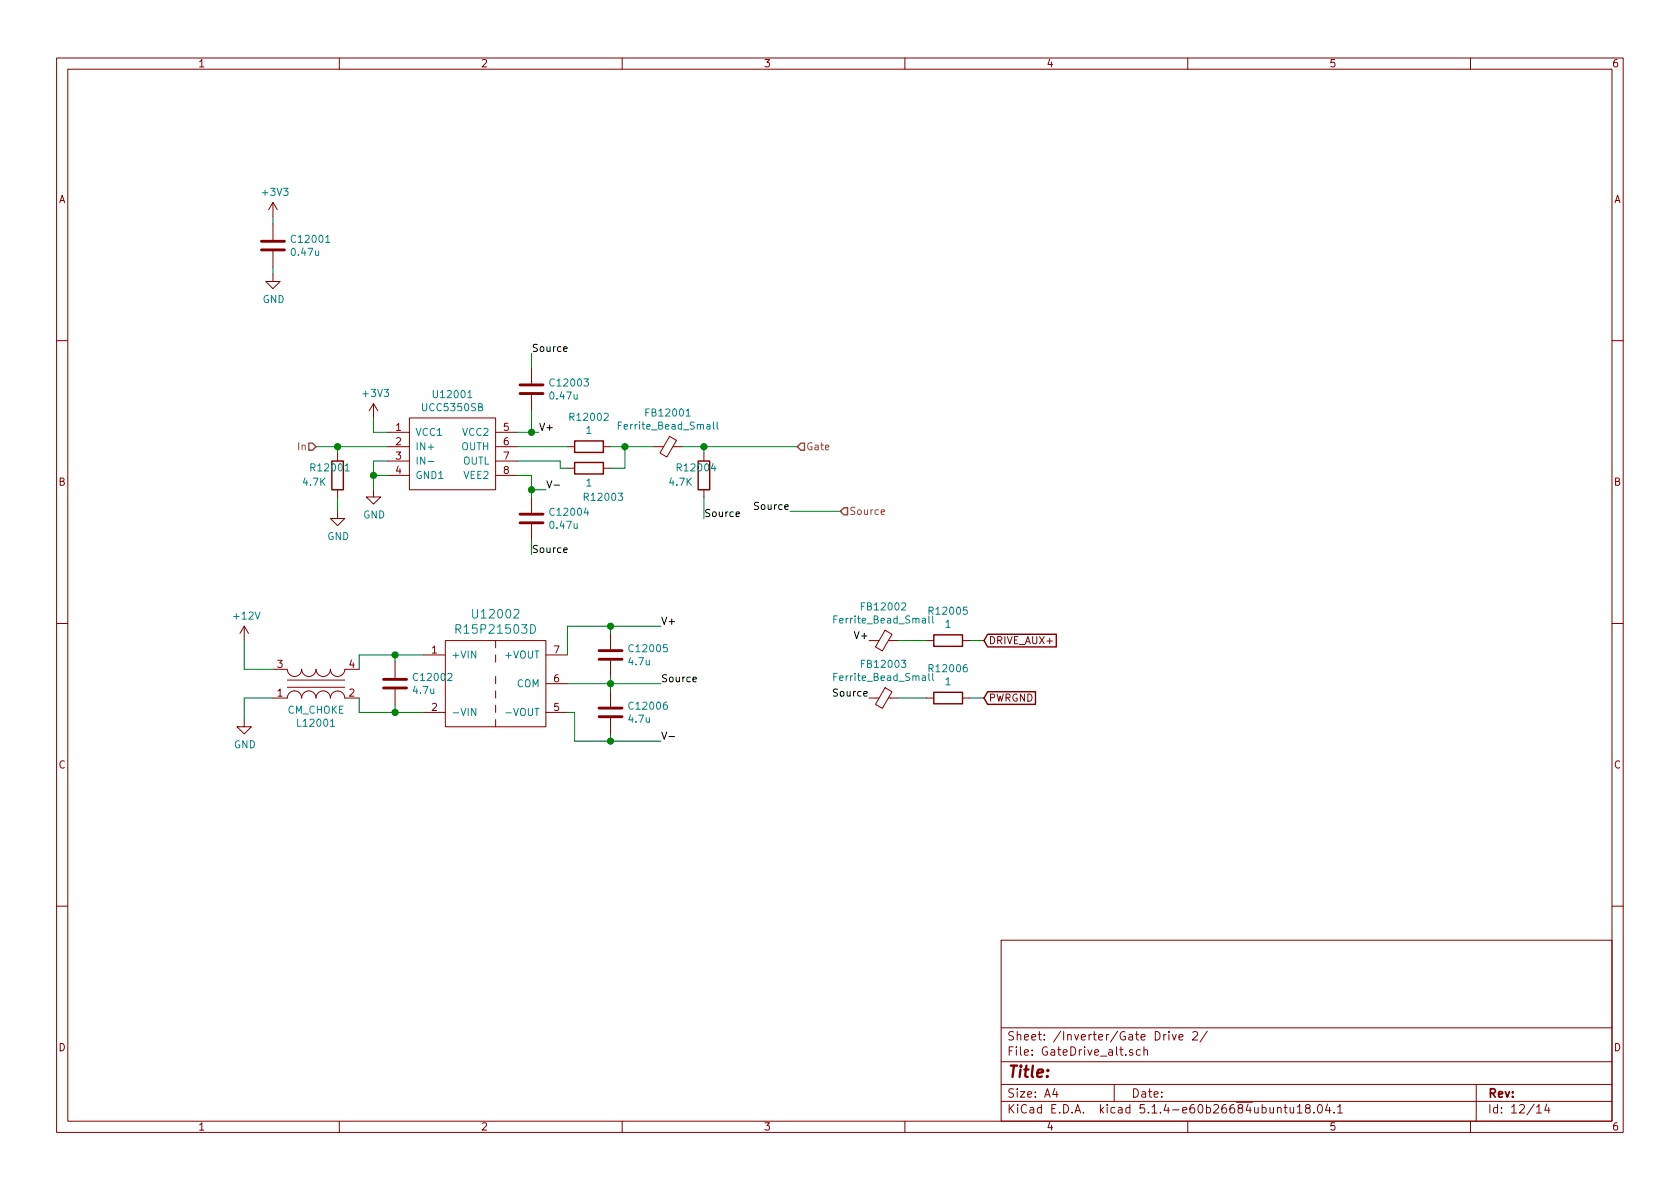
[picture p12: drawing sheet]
EESchema Schematic File Version 4
LIBS:integrated-cache
EELAYER 30 0
EELAYER END
$Descr A4 11693 8268
encoding utf-8
Sheet 12 14
Title ""
Date ""
Rev ""
Comp ""
Comment1 ""
Comment2 ""
Comment3 ""
Comment4 ""
$EndDescr
$Comp
L wbraun_ic_lib:R15P21503D U?
U 1 1
P 3450 4750
AR Path="/5D68A538/5D6308ED" Ref="U?"  Part="1" 
AR Path="/5D68A538/5D62FC9C/5D6308ED" Ref="U11002"  Part="1" 
AR Path="/5D68A538/5D640666/5D6308ED" Ref="U12002"  Part="1" 
AR Path="/5D68A538/5D640674/5D6308ED" Ref="U13002"  Part="1" 
AR Path="/5D68A538/5D640682/5D6308ED" Ref="U14002"  Part="1" 
F 0 "U12002" H 3450 5237 60  0000 C CNN
F 1 "R15P21503D" H 3450 5131 60  0000 C CNN
F 2 "wbraun_smd:SIP7-5" H 3450 4850 60  0001 C CNN
F 3 "" H 3450 4850 60  0001 C CNN
	1    3450 4750
	1    0    0    -1  
$EndComp
$Comp
L wbraun_ic_lib:UCC5350SB U?
U 1 1
P 3150 3150
AR Path="/5D68A538/5D6308F4" Ref="U?"  Part="1" 
AR Path="/5D68A538/5D62FC9C/5D6308F4" Ref="U11001"  Part="1" 
AR Path="/5D68A538/5D640666/5D6308F4" Ref="U12001"  Part="1" 
AR Path="/5D68A538/5D640674/5D6308F4" Ref="U13001"  Part="1" 
AR Path="/5D68A538/5D640682/5D6308F4" Ref="U14001"  Part="1" 
F 0 "U12001" H 3150 3565 50  0000 C CNN
F 1 "UCC5350SB" H 3150 3474 50  0000 C CNN
F 2 "Package_SO:SOIC-8_3.9x4.9mm_P1.27mm" H 2800 3200 50  0001 C CNN
F 3 "" H 2800 3200 50  0001 C CNN
	1    3150 3150
	1    0    0    -1  
$EndComp
$Comp
L Device:C C?
U 1 1
P 2750 4750
AR Path="/5D68A538/5D6308FB" Ref="C?"  Part="1" 
AR Path="/5D68A538/5D62FC9C/5D6308FB" Ref="C11002"  Part="1" 
AR Path="/5D68A538/5D640666/5D6308FB" Ref="C12002"  Part="1" 
AR Path="/5D68A538/5D640674/5D6308FB" Ref="C13002"  Part="1" 
AR Path="/5D68A538/5D640682/5D6308FB" Ref="C14002"  Part="1" 
F 0 "C12002" H 2865 4796 50  0000 L CNN
F 1 "4.7u" H 2865 4705 50  0000 L CNN
F 2 "Capacitor_SMD:C_0805_2012Metric" H 2788 4600 50  0001 C CNN
F 3 "~" H 2750 4750 50  0001 C CNN
	1    2750 4750
	1    0    0    -1  
$EndComp
$Comp
L Device:C C?
U 1 1
P 4250 4550
AR Path="/5D68A538/5DD374B8" Ref="C?"  Part="1" 
AR Path="/5D68A538/5D62FC9C/5DD374B8" Ref="C11005"  Part="1" 
AR Path="/5D68A538/5D640666/5DD374B8" Ref="C12005"  Part="1" 
AR Path="/5D68A538/5D640674/5DD374B8" Ref="C13005"  Part="1" 
AR Path="/5D68A538/5D640682/5DD374B8" Ref="C14005"  Part="1" 
F 0 "C12005" H 4365 4596 50  0000 L CNN
F 1 "4.7u" H 4365 4505 50  0000 L CNN
F 2 "Capacitor_SMD:C_0805_2012Metric" H 4288 4400 50  0001 C CNN
F 3 "~" H 4250 4550 50  0001 C CNN
	1    4250 4550
	1    0    0    -1  
$EndComp
$Comp
L Device:C C?
U 1 1
P 4250 4950
AR Path="/5D68A538/5DD374B9" Ref="C?"  Part="1" 
AR Path="/5D68A538/5D62FC9C/5DD374B9" Ref="C11006"  Part="1" 
AR Path="/5D68A538/5D640666/5DD374B9" Ref="C12006"  Part="1" 
AR Path="/5D68A538/5D640674/5DD374B9" Ref="C13006"  Part="1" 
AR Path="/5D68A538/5D640682/5DD374B9" Ref="C14006"  Part="1" 
F 0 "C12006" H 4365 4996 50  0000 L CNN
F 1 "4.7u" H 4365 4905 50  0000 L CNN
F 2 "Capacitor_SMD:C_0805_2012Metric" H 4288 4800 50  0001 C CNN
F 3 "~" H 4250 4950 50  0001 C CNN
	1    4250 4950
	1    0    0    -1  
$EndComp
$Comp
L Device:C C?
U 1 1
P 3700 2700
AR Path="/5D68A538/5DD374BA" Ref="C?"  Part="1" 
AR Path="/5D68A538/5D62FC9C/5DD374BA" Ref="C11003"  Part="1" 
AR Path="/5D68A538/5D640666/5DD374BA" Ref="C12003"  Part="1" 
AR Path="/5D68A538/5D640674/5DD374BA" Ref="C13003"  Part="1" 
AR Path="/5D68A538/5D640682/5DD374BA" Ref="C14003"  Part="1" 
F 0 "C12003" H 3815 2746 50  0000 L CNN
F 1 "0.47u" H 3815 2655 50  0000 L CNN
F 2 "Capacitor_SMD:C_0603_1608Metric" H 3738 2550 50  0001 C CNN
F 3 "~" H 3700 2700 50  0001 C CNN
	1    3700 2700
	1    0    0    -1  
$EndComp
$Comp
L Device:C C?
U 1 1
P 3700 3600
AR Path="/5D68A538/5D630917" Ref="C?"  Part="1" 
AR Path="/5D68A538/5D62FC9C/5D630917" Ref="C11004"  Part="1" 
AR Path="/5D68A538/5D640666/5D630917" Ref="C12004"  Part="1" 
AR Path="/5D68A538/5D640674/5D630917" Ref="C13004"  Part="1" 
AR Path="/5D68A538/5D640682/5D630917" Ref="C14004"  Part="1" 
F 0 "C12004" H 3815 3646 50  0000 L CNN
F 1 "0.47u" H 3815 3555 50  0000 L CNN
F 2 "Capacitor_SMD:C_0603_1608Metric" H 3738 3450 50  0001 C CNN
F 3 "~" H 3700 3600 50  0001 C CNN
	1    3700 3600
	1    0    0    -1  
$EndComp
$Comp
L Device:R R?
U 1 1
P 4100 3100
AR Path="/5D68A538/5DD374BC" Ref="R?"  Part="1" 
AR Path="/5D68A538/5D62FC9C/5DD374BC" Ref="R11002"  Part="1" 
AR Path="/5D68A538/5D640666/5DD374BC" Ref="R12002"  Part="1" 
AR Path="/5D68A538/5D640674/5DD374BC" Ref="R13002"  Part="1" 
AR Path="/5D68A538/5D640682/5DD374BC" Ref="R14002"  Part="1" 
F 0 "R12002" V 3893 3100 50  0000 C CNN
F 1 "1" V 3984 3100 50  0000 C CNN
F 2 "Resistor_SMD:R_0805_2012Metric" V 4030 3100 50  0001 C CNN
F 3 "~" H 4100 3100 50  0001 C CNN
	1    4100 3100
	0    1    1    0   
$EndComp
$Comp
L Device:R R?
U 1 1
P 4100 3250
AR Path="/5D68A538/5DD374BD" Ref="R?"  Part="1" 
AR Path="/5D68A538/5D62FC9C/5DD374BD" Ref="R11003"  Part="1" 
AR Path="/5D68A538/5D640666/5DD374BD" Ref="R12003"  Part="1" 
AR Path="/5D68A538/5D640674/5DD374BD" Ref="R13003"  Part="1" 
AR Path="/5D68A538/5D640682/5DD374BD" Ref="R14003"  Part="1" 
F 0 "R12003" V 4300 3350 50  0000 C CNN
F 1 "1" V 4200 3250 50  0000 C CNN
F 2 "Resistor_SMD:R_0805_2012Metric" V 4030 3250 50  0001 C CNN
F 3 "~" H 4100 3250 50  0001 C CNN
	1    4100 3250
	0    1    1    0   
$EndComp
Wire Wire Line
	3600 3000 3700 3000
Wire Wire Line
	3700 3000 3700 2850
Wire Wire Line
	3600 3100 3950 3100
Wire Wire Line
	3600 3200 3900 3200
Wire Wire Line
	3900 3200 3900 3250
Wire Wire Line
	3900 3250 3950 3250
Wire Wire Line
	3600 3300 3700 3300
Wire Wire Line
	3700 3300 3700 3400
Wire Wire Line
	2700 3000 2600 3000
Wire Wire Line
	2600 3000 2600 2900
Wire Wire Line
	2700 3300 2600 3300
Wire Wire Line
	2600 3300 2600 3400
$Comp
L power:GND #PWR?
U 1 1
P 2600 3400
AR Path="/5D68A538/5DD374BF" Ref="#PWR?"  Part="1" 
AR Path="/5D68A538/5D62FC9C/5DD374BF" Ref="#PWR011007"  Part="1" 
AR Path="/5D68A538/5D640666/5DD374BF" Ref="#PWR012007"  Part="1" 
AR Path="/5D68A538/5D640674/5DD374BF" Ref="#PWR013007"  Part="1" 
AR Path="/5D68A538/5D640682/5DD374BF" Ref="#PWR014007"  Part="1" 
F 0 "#PWR012007" H 2600 3150 50  0001 C CNN
F 1 "GND" H 2605 3227 50  0000 C CNN
F 2 "" H 2600 3400 50  0001 C CNN
F 3 "" H 2600 3400 50  0001 C CNN
	1    2600 3400
	1    0    0    -1  
$EndComp
$Comp
L power:+3V3 #PWR?
U 1 1
P 2600 2900
AR Path="/5D68A538/5DD374C0" Ref="#PWR?"  Part="1" 
AR Path="/5D68A538/5D62FC9C/5DD374C0" Ref="#PWR011006"  Part="1" 
AR Path="/5D68A538/5D640666/5DD374C0" Ref="#PWR012006"  Part="1" 
AR Path="/5D68A538/5D640674/5DD374C0" Ref="#PWR013006"  Part="1" 
AR Path="/5D68A538/5D640682/5DD374C0" Ref="#PWR014006"  Part="1" 
F 0 "#PWR012006" H 2600 2750 50  0001 C CNN
F 1 "+3V3" H 2615 3073 50  0000 C CNN
F 2 "" H 2600 2900 50  0001 C CNN
F 3 "" H 2600 2900 50  0001 C CNN
	1    2600 2900
	1    0    0    -1  
$EndComp
$Comp
L Device:R R?
U 1 1
P 2350 3300
AR Path="/5D68A538/5DD374C1" Ref="R?"  Part="1" 
AR Path="/5D68A538/5D62FC9C/5DD374C1" Ref="R11001"  Part="1" 
AR Path="/5D68A538/5D640666/5DD374C1" Ref="R12001"  Part="1" 
AR Path="/5D68A538/5D640674/5DD374C1" Ref="R13001"  Part="1" 
AR Path="/5D68A538/5D640682/5DD374C1" Ref="R14001"  Part="1" 
F 0 "R12001" H 2550 3250 50  0000 R CNN
F 1 "4.7K" H 2600 3350 50  0000 R CNN
F 2 "Resistor_SMD:R_0603_1608Metric" V 2280 3300 50  0001 C CNN
F 3 "~" H 2350 3300 50  0001 C CNN
	1    2350 3300
	-1   0    0    1   
$EndComp
Wire Wire Line
	2700 3200 2600 3200
Wire Wire Line
	2600 3200 2600 3300
Connection ~ 2600 3300
$Comp
L power:GND #PWR?
U 1 1
P 2350 3550
AR Path="/5D68A538/5D630955" Ref="#PWR?"  Part="1" 
AR Path="/5D68A538/5D62FC9C/5D630955" Ref="#PWR011005"  Part="1" 
AR Path="/5D68A538/5D640666/5D630955" Ref="#PWR012005"  Part="1" 
AR Path="/5D68A538/5D640674/5D630955" Ref="#PWR013005"  Part="1" 
AR Path="/5D68A538/5D640682/5D630955" Ref="#PWR014005"  Part="1" 
F 0 "#PWR012005" H 2350 3300 50  0001 C CNN
F 1 "GND" H 2355 3377 50  0000 C CNN
F 2 "" H 2350 3550 50  0001 C CNN
F 3 "" H 2350 3550 50  0001 C CNN
	1    2350 3550
	1    0    0    -1  
$EndComp
Wire Wire Line
	2700 3100 2350 3100
Wire Wire Line
	2350 3100 2350 3150
Wire Wire Line
	2350 3450 2350 3550
Wire Wire Line
	2350 3100 2200 3100
Connection ~ 2350 3100
$Comp
L Device:C C?
U 1 1
P 1900 1700
AR Path="/5D68A538/5DD374C3" Ref="C?"  Part="1" 
AR Path="/5D68A538/5D62FC9C/5DD374C3" Ref="C11001"  Part="1" 
AR Path="/5D68A538/5D640666/5DD374C3" Ref="C12001"  Part="1" 
AR Path="/5D68A538/5D640674/5DD374C3" Ref="C13001"  Part="1" 
AR Path="/5D68A538/5D640682/5DD374C3" Ref="C14001"  Part="1" 
F 0 "C12001" H 2015 1746 50  0000 L CNN
F 1 "0.47u" H 2015 1655 50  0000 L CNN
F 2 "Capacitor_SMD:C_0603_1608Metric" H 1938 1550 50  0001 C CNN
F 3 "~" H 1900 1700 50  0001 C CNN
	1    1900 1700
	1    0    0    -1  
$EndComp
$Comp
L power:+3V3 #PWR?
U 1 1
P 1900 1500
AR Path="/5D68A538/5DD374C4" Ref="#PWR?"  Part="1" 
AR Path="/5D68A538/5D62FC9C/5DD374C4" Ref="#PWR011003"  Part="1" 
AR Path="/5D68A538/5D640666/5DD374C4" Ref="#PWR012003"  Part="1" 
AR Path="/5D68A538/5D640674/5DD374C4" Ref="#PWR013003"  Part="1" 
AR Path="/5D68A538/5D640682/5DD374C4" Ref="#PWR014003"  Part="1" 
F 0 "#PWR012003" H 1900 1350 50  0001 C CNN
F 1 "+3V3" H 1915 1673 50  0000 C CNN
F 2 "" H 1900 1500 50  0001 C CNN
F 3 "" H 1900 1500 50  0001 C CNN
	1    1900 1500
	1    0    0    -1  
$EndComp
$Comp
L power:GND #PWR?
U 1 1
P 1900 1900
AR Path="/5D68A538/5DD374C5" Ref="#PWR?"  Part="1" 
AR Path="/5D68A538/5D62FC9C/5DD374C5" Ref="#PWR011004"  Part="1" 
AR Path="/5D68A538/5D640666/5DD374C5" Ref="#PWR012004"  Part="1" 
AR Path="/5D68A538/5D640674/5DD374C5" Ref="#PWR013004"  Part="1" 
AR Path="/5D68A538/5D640682/5DD374C5" Ref="#PWR014004"  Part="1" 
F 0 "#PWR012004" H 1900 1650 50  0001 C CNN
F 1 "GND" H 1905 1727 50  0000 C CNN
F 2 "" H 1900 1900 50  0001 C CNN
F 3 "" H 1900 1900 50  0001 C CNN
	1    1900 1900
	1    0    0    -1  
$EndComp
Wire Wire Line
	1900 1500 1900 1550
Wire Wire Line
	1900 1850 1900 1900
Wire Wire Line
	4250 3100 4350 3100
Wire Wire Line
	4350 3100 4350 3250
Wire Wire Line
	4350 3250 4250 3250
Wire Wire Line
	4350 3100 4550 3100
Connection ~ 4350 3100
Wire Wire Line
	3950 4750 4250 4750
Wire Wire Line
	4250 4750 4250 4700
Wire Wire Line
	4250 4750 4250 4800
Connection ~ 4250 4750
Wire Wire Line
	3950 4950 4000 4950
Wire Wire Line
	4000 4950 4000 5150
Wire Wire Line
	4000 5150 4250 5150
Wire Wire Line
	4250 5150 4250 5100
Wire Wire Line
	3950 4550 3950 4350
Wire Wire Line
	3950 4350 4250 4350
Wire Wire Line
	4250 4350 4250 4400
Wire Wire Line
	2750 4600 2750 4550
Wire Wire Line
	2750 4550 2950 4550
Wire Wire Line
	2750 4900 2750 4950
Wire Wire Line
	2750 4950 2950 4950
Wire Wire Line
	2500 4650 2500 4550
Wire Wire Line
	2500 4550 2750 4550
Connection ~ 2750 4550
Wire Wire Line
	2500 4850 2500 4950
Wire Wire Line
	2500 4950 2750 4950
Connection ~ 2750 4950
Wire Wire Line
	1900 4650 1700 4650
Wire Wire Line
	1700 4650 1700 4450
Wire Wire Line
	1900 4850 1700 4850
Wire Wire Line
	1700 4850 1700 5000
$Comp
L power:GND #PWR011002
U 1 1
P 1700 5000
AR Path="/5D68A538/5D62FC9C/5D634CBC" Ref="#PWR011002"  Part="1" 
AR Path="/5D68A538/5D640666/5D634CBC" Ref="#PWR012002"  Part="1" 
AR Path="/5D68A538/5D640674/5D634CBC" Ref="#PWR013002"  Part="1" 
AR Path="/5D68A538/5D640682/5D634CBC" Ref="#PWR014002"  Part="1" 
F 0 "#PWR012002" H 1700 4750 50  0001 C CNN
F 1 "GND" H 1705 4827 50  0000 C CNN
F 2 "" H 1700 5000 50  0001 C CNN
F 3 "" H 1700 5000 50  0001 C CNN
	1    1700 5000
	1    0    0    -1  
$EndComp
$Comp
L power:+12V #PWR011001
U 1 1
P 1700 4450
AR Path="/5D68A538/5D62FC9C/5DD374C7" Ref="#PWR011001"  Part="1" 
AR Path="/5D68A538/5D640666/5DD374C7" Ref="#PWR012001"  Part="1" 
AR Path="/5D68A538/5D640674/5DD374C7" Ref="#PWR013001"  Part="1" 
AR Path="/5D68A538/5D640682/5DD374C7" Ref="#PWR014001"  Part="1" 
F 0 "#PWR012001" H 1700 4300 50  0001 C CNN
F 1 "+12V" H 1715 4623 50  0000 C CNN
F 2 "" H 1700 4450 50  0001 C CNN
F 3 "" H 1700 4450 50  0001 C CNN
	1    1700 4450
	1    0    0    -1  
$EndComp
Wire Wire Line
	4250 4350 4600 4350
Connection ~ 4250 4350
Wire Wire Line
	4250 5150 4600 5150
Connection ~ 4250 5150
Wire Wire Line
	4250 4750 4600 4750
Text Label 4600 5150 0    50   ~ 0
V-
Text Label 4600 4350 0    50   ~ 0
V+
Text Label 4600 4750 0    50   ~ 0
Source
Text Label 3750 3000 0    50   ~ 0
V+
Text Label 3800 3400 0    50   ~ 0
V-
Wire Wire Line
	3700 3000 3750 3000
Connection ~ 3700 3000
Wire Wire Line
	3700 3400 3800 3400
Connection ~ 3700 3400
Wire Wire Line
	3700 3400 3700 3450
Wire Wire Line
	3700 2550 3700 2450
Wire Wire Line
	3700 3750 3700 3850
Text Label 3700 3850 0    50   ~ 0
Source
Text Label 3700 2450 0    50   ~ 0
Source
$Comp
L Device:Ferrite_Bead_Small FB11001
U 1 1
P 4650 3100
AR Path="/5D68A538/5D62FC9C/5DD374C8" Ref="FB11001"  Part="1" 
AR Path="/5D68A538/5D640666/5DD374C8" Ref="FB12001"  Part="1" 
AR Path="/5D68A538/5D640674/5DD374C8" Ref="FB13001"  Part="1" 
AR Path="/5D68A538/5D640682/5DD374C8" Ref="FB14001"  Part="1" 
F 0 "FB12001" V 4413 3100 50  0000 C CNN
F 1 "Ferrite_Bead_Small" V 4504 3100 50  0000 C CNN
F 2 "Inductor_SMD:L_0805_2012Metric" V 4580 3100 50  0001 C CNN
F 3 "~" H 4650 3100 50  0001 C CNN
	1    4650 3100
	0    1    1    0   
$EndComp
$Comp
L Device:R R?
U 1 1
P 4900 3300
AR Path="/5D68A538/5D63A754" Ref="R?"  Part="1" 
AR Path="/5D68A538/5D62FC9C/5D63A754" Ref="R11004"  Part="1" 
AR Path="/5D68A538/5D640666/5D63A754" Ref="R12004"  Part="1" 
AR Path="/5D68A538/5D640674/5D63A754" Ref="R13004"  Part="1" 
AR Path="/5D68A538/5D640682/5D63A754" Ref="R14004"  Part="1" 
F 0 "R12004" H 5100 3250 50  0000 R CNN
F 1 "4.7K" H 5150 3350 50  0000 R CNN
F 2 "Resistor_SMD:R_0603_1608Metric" V 4830 3300 50  0001 C CNN
F 3 "~" H 4900 3300 50  0001 C CNN
	1    4900 3300
	-1   0    0    1   
$EndComp
Wire Wire Line
	4750 3100 4900 3100
Wire Wire Line
	4900 3100 4900 3150
Connection ~ 4900 3100
Wire Wire Line
	4900 3450 4900 3600
Text Label 4900 3600 0    50   ~ 0
Source
Wire Wire Line
	4900 3100 5550 3100
Wire Wire Line
	5500 3550 5850 3550
Text Label 5500 3550 2    50   ~ 0
Source
Text HLabel 5550 3100 2    50   Input ~ 0
Gate
Text HLabel 5850 3550 2    50   Input ~ 0
Source
Text HLabel 2200 3100 0    50   Input ~ 0
In
$Comp
L wbraun_ic_lib:CM_CHOKE L?
U 1 1
P 2200 4750
AR Path="/5D68A538/5DD374BE" Ref="L?"  Part="1" 
AR Path="/5D68A538/5D62FC9C/5DD374BE" Ref="L11001"  Part="1" 
AR Path="/5D68A538/5D640666/5DD374BE" Ref="L12001"  Part="1" 
AR Path="/5D68A538/5D640674/5DD374BE" Ref="L13001"  Part="1" 
AR Path="/5D68A538/5D640682/5DD374BE" Ref="L14001"  Part="1" 
F 0 "L12001" H 2200 5028 50  0000 C CNN
F 1 "CM_CHOKE" H 2200 4937 50  0000 C CNN
F 2 "wbraun_smd:SRF2012" V 2200 4750 50  0001 C CNN
F 3 "" V 2200 4750 50  0000 C CNN
	1    2200 4750
	1    0    0    1   
$EndComp
$Comp
L Device:R R?
U 1 1
P 6600 4450
AR Path="/5D68A538/5DCA72F3" Ref="R?"  Part="1" 
AR Path="/5D68A538/5D62FC9C/5DCA72F3" Ref="R11005"  Part="1" 
AR Path="/5D68A538/5D640666/5DCA72F3" Ref="R12005"  Part="1" 
AR Path="/5D68A538/5D640674/5DCA72F3" Ref="R13005"  Part="1" 
AR Path="/5D68A538/5D640682/5DCA72F3" Ref="R14005"  Part="1" 
F 0 "R12005" V 6393 4450 50  0000 C CNN
F 1 "1" V 6484 4450 50  0000 C CNN
F 2 "Resistor_SMD:R_0805_2012Metric" V 6530 4450 50  0001 C CNN
F 3 "~" H 6600 4450 50  0001 C CNN
	1    6600 4450
	0    1    1    0   
$EndComp
$Comp
L Device:R R?
U 1 1
P 6600 4850
AR Path="/5D68A538/5DCA9067" Ref="R?"  Part="1" 
AR Path="/5D68A538/5D62FC9C/5DCA9067" Ref="R11006"  Part="1" 
AR Path="/5D68A538/5D640666/5DCA9067" Ref="R12006"  Part="1" 
AR Path="/5D68A538/5D640674/5DCA9067" Ref="R13006"  Part="1" 
AR Path="/5D68A538/5D640682/5DCA9067" Ref="R14006"  Part="1" 
F 0 "R12006" V 6393 4850 50  0000 C CNN
F 1 "1" V 6484 4850 50  0000 C CNN
F 2 "Resistor_SMD:R_0805_2012Metric" V 6530 4850 50  0001 C CNN
F 3 "~" H 6600 4850 50  0001 C CNN
	1    6600 4850
	0    1    1    0   
$EndComp
Wire Wire Line
	6750 4450 6850 4450
Wire Wire Line
	6750 4850 6850 4850
Text GLabel 6850 4450 2    50   Input ~ 0
DRIVE_AUX+
$Comp
L Device:Ferrite_Bead_Small FB11002
U 1 1
P 6150 4450
AR Path="/5D68A538/5D62FC9C/5DCADBEB" Ref="FB11002"  Part="1" 
AR Path="/5D68A538/5D640666/5DCADBEB" Ref="FB12002"  Part="1" 
AR Path="/5D68A538/5D640674/5DCADBEB" Ref="FB13002"  Part="1" 
AR Path="/5D68A538/5D640682/5DCADBEB" Ref="FB14002"  Part="1" 
F 0 "FB12002" V 5913 4450 50  0000 C CNN
F 1 "Ferrite_Bead_Small" V 6004 4450 50  0000 C CNN
F 2 "Inductor_SMD:L_0805_2012Metric" V 6080 4450 50  0001 C CNN
F 3 "~" H 6150 4450 50  0001 C CNN
	1    6150 4450
	0    1    1    0   
$EndComp
$Comp
L Device:Ferrite_Bead_Small FB11003
U 1 1
P 6150 4850
AR Path="/5D68A538/5D62FC9C/5DCAE3FD" Ref="FB11003"  Part="1" 
AR Path="/5D68A538/5D640666/5DCAE3FD" Ref="FB12003"  Part="1" 
AR Path="/5D68A538/5D640674/5DCAE3FD" Ref="FB13003"  Part="1" 
AR Path="/5D68A538/5D640682/5DCAE3FD" Ref="FB14003"  Part="1" 
F 0 "FB12003" V 5913 4850 50  0000 C CNN
F 1 "Ferrite_Bead_Small" V 6004 4850 50  0000 C CNN
F 2 "Inductor_SMD:L_0805_2012Metric" V 6080 4850 50  0001 C CNN
F 3 "~" H 6150 4850 50  0001 C CNN
	1    6150 4850
	0    1    1    0   
$EndComp
Wire Wire Line
	6250 4450 6450 4450
Wire Wire Line
	6250 4850 6450 4850
Text Label 6050 4450 2    50   ~ 0
V+
Text Label 6050 4850 2    50   ~ 0
Source
Text GLabel 6850 4850 2    50   Input ~ 0
PWRGND
$EndSCHEMATC
